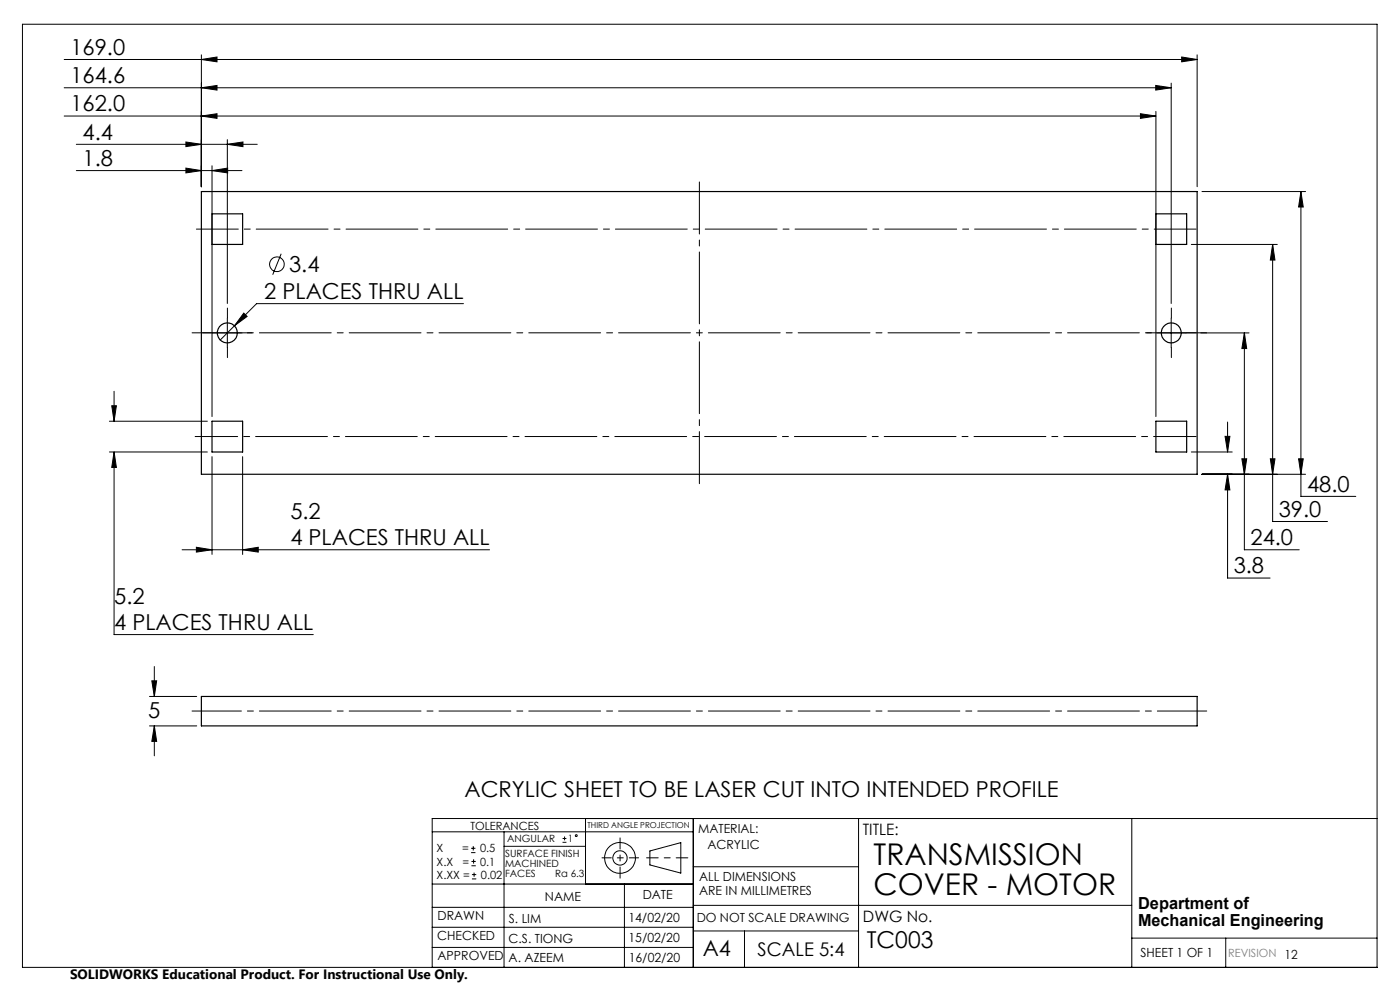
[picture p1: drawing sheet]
<svg xmlns="http://www.w3.org/2000/svg" width="297mm" height="210mm" viewBox="0 0 297 210" stroke-linecap="round" stroke-linejoin="round" font-family="sans-serif">
<g fill="none" stroke="#000" stroke-width=".21">
<path d="M4.8 5.1h287.3v200.1h-287.3zM13.6 12.6h240.4M13.6 18.6h234.9M42.7 11.6v28M42.7 12.6l3.3-.5v1zM42.7 18.6l3.3-.5v1zM245.2 18.1l3.3 .5-3.3 .5zM248.5 17.6v46.8M250.7 12.1l3.3 .5-3.3 .5zM254 11.6v28M13.6 24.6h231.6M16.2 30.6h38.4"/>
<path d="M16.2 36.2h35.1M39.4 30.1l3.3 .5-3.3 .5zM39.4 35.7l3.3 .5-3.3 .5zM42.7 24.6l3.3-.5v1zM45 35.2v53.2M45 36.2l3.3-.5v1zM48.2 29.6v34.8M48.2 30.6l3.3-.5v1zM241.9 24.1l3.3 .5-3.3 .5zM245.2 23.6v64.8M59.7 53.8l-1.8 4.5M252.7 51.8h18.3"/>
<path d="M255 40.6h22M270 51.8v58.8h11.6M270 51.8l.5 3.4h-1zM276 40.6v64.7h11.6M276 40.6l.5 3.3h-1zM45.1 70.6h6.3M48.2 67.5v6.3M51.7 66.4l.7 .7-2.7 2zM98.3 64.4h-43.9l-7.7 7.7M245.4 70.6h6.2M248.5 67.5v6.3M254.7 70.6h10.3"/>
<path d="M264 70.6l.5 3.3h-1zM264 70.6v46h11.6M23.2 95.9h20.8M23.2 89.4h20.8M23.7 86.1h1l-.5 3.3zM24.2 95.9v38.7h42.3M24.2 83v6.4M24.2 95.9l.5 3.3h-1zM45 96.9v20.7M51.5 96.9v20.7M252.7 95.9h8.7M259.9 92.6h1l-.5 3.3z"/>
<path d="M260.4 89.5v6.4M263.5 97.3h1l-.5 3.3zM269.5 97.3h1l-.5 3.3zM275.5 97.3h1l-.5 3.3zM38.6 116.6h65.3M41.7 116.1l3.3 .5-3.3 .5zM51.5 116.6l3.3-.5v1zM255 100.6h22M260.4 100.6v22h9.1M260.4 100.6l.5 3.3h-1zM31.7 154h10M31.7 147.7h10"/>
<path d="M32.2 144.4h1l-.5 3.3zM32.7 141.4v6.3M32.7 154v6.3M32.7 154l.5 3.3h-1zM91.7 176.5h55.4M99.9 179.9h1M100.4 179.5v.9M106.9 176.5v28.7M106.9 179.5h17.3M119.3 178.7h.9M119.3 177.9h.9M119.8 177.4v.9"/>
<path d="M124.2 173.6v13.9M147.1 173.6v31.6M182.1 173.6v31.6M240.1 173.6v31.6M292.1 173.6h-200.4v31.6M91.7 196.7h55.4M91.7 192.5h55.4M91.7 187.5h55.4M99.9 180.9h1M100 183.6h.9M100 182.7h.9M100.1 186.4h.9"/>
<path d="M100.1 185.5h.9M100.5 182.3v.9M100.6 185.1v.9M132.5 187.5v17.7M137.9 180.5l6.5-1.8v6.5l-6.5-1.7zM147.1 183.9h35M147.1 197.5h35M147.1 192h93M157.9 197.5v7.7M240.1 199h52M260 199v6.2M91.7 201h55.4"/>
<circle cx="58.7" cy="56.1" r="1.56"/>
<circle cx="122.2" cy="177.3" r=".2"/>
<circle cx="131.5" cy="182" r="1.52"/>
<circle cx="131.5" cy="182" r="3.3"/>
</g>
<path d="M145.9 182h-8.7" fill="none" stroke="#000" stroke-width=".21" stroke-dasharray="15.2 1.3 1.3 1.3" stroke-dashoffset="12.8"/>
<path d="M131.5 177.7v8.6" fill="none" stroke="#000" stroke-width=".21" stroke-dasharray="15.2 1.3 1.3 1.3" stroke-dashoffset="12.9"/>
<path d="M127.7 182h7.8" fill="none" stroke="#000" stroke-width=".21" stroke-dasharray="15.2 1.3 1.3 1.3" stroke-dashoffset="13.3"/>
<path d="M40.7 70.6h215.3M40.7 150.8h215.3" fill="none" stroke="#000" stroke-width=".21" stroke-dasharray="15.2 1.3 1.3 1.3" stroke-dashoffset="4.8"/>
<path d="M148.4 38.6v64" fill="none" stroke="#000" stroke-width=".21" stroke-dasharray="15.2 1.3 1.3 1.3" stroke-dashoffset="4.2"/>
<path d="M41.4 92.6h212.3" fill="none" stroke="#000" stroke-width=".21" stroke-dasharray="15.2 1.3 1.3 1.3" stroke-dashoffset="6.2"/>
<path d="M253.7 48.6h-212" fill="none" stroke="#000" stroke-width=".21" stroke-dasharray="15.2 1.3 1.3 1.3" stroke-dashoffset="6.4"/>
<path d="M45.1 70.6h-2.1M48.2 67.5v-2.2M48.2 73.7v2.1M51.4 70.6h2.1M245.4 70.6h-2.2M248.5 67.5v-2.2M248.5 73.7v2.1M251.6 70.6h2.1" fill="none" stroke="#000" stroke-width=".21" stroke-dasharray="15.2 1.3 1.3 1.3"/>
<path d="M275.5 97.3h1l-.5 3.3zM276 40.6l.5 3.3h-1zM269.5 97.3h1l-.5 3.3zM270 51.8l.5 3.4h-1zM263.5 97.3h1l-.5 3.3zM264 70.6l.5 3.3h-1zM260.4 100.6l.5 3.3h-1zM259.9 92.6h1l-.5 3.3zM42.7 12.6l3.3-.5v1zM250.7 12.1l3.3 .5-3.3 .5zM42.7 18.6l3.3-.5v1zM245.2 18.1l3.3 .5-3.3 .5zM42.7 24.6l3.3-.5v1zM241.9 24.1l3.3 .5-3.3 .5zM39.4 30.1l3.3 .5-3.3 .5zM48.2 30.6l3.3-.5v1zM39.4 35.7l3.3 .5-3.3 .5zM45 36.2l3.3-.5v1zM51.7 66.4l-2 2.7 2.7-2zM41.7 116.1l3.3 .5-3.3 .5zM51.5 116.6l3.3-.5v1zM23.7 86.1h1l-.5 3.3zM24.2 95.9l.5 3.3h-1zM32.7 154l.5 3.3h-1zM32.2 144.4h1l-.5 3.3z" fill="#000"/>
<g fill="none" stroke="#000" stroke-width=".25">
<path d="M42.7 40.6h211.3v60h-211.3zM45 45.4h6.5v6.4h-6.5zM245.2 45.4h6.5v6.4h-6.5zM45 89.4h6.5v6.5h-6.5zM245.2 89.4h6.5v6.5h-6.5zM42.7 147.7h211.3v6.3h-211.3z"/>
<circle cx="48.2" cy="70.6" r="2.12"/>
<circle cx="248.5" cy="70.6" r="2.13"/>
</g>
<g font-size="6.3">
<text x="185.3" y="183.5">TRANSMISSION</text>
<text x="185.3" y="189.9">COVER - MOTOR</text>
</g>
<text font-size="4.9" x="183.9" y="201">TC003</text>
<g font-size="4.7">
<text x="14.9" y="11.6">169.0</text>
<text x="14.9" y="17.6">164.6</text>
<text x="14.9" y="23.6">162.0</text>
<text x="17.5" y="29.6">4.4</text>
<text x="17.5" y="35.2">1.8</text>
<text x="61.3" y="57.8">3.4</text>
<text x="56.1" y="63.4">2 PLACES THRU ALL</text>
<text x="277.3" y="104.3">48.0</text>
<text x="61.6" y="110">5.2</text>
<text x="271.3" y="109.6">39.0</text>
<text x="61.6" y="115.6">4 PLACES THRU ALL</text>
<text x="265.3" y="115.6">24.0</text>
<text x="261.7" y="121.6">3.8</text>
<text x="24.2" y="128">5.2</text>
<text x="24.2" y="133.6">4 PLACES THRU ALL</text>
<text x="31.5" y="152.3">5</text>
<text x="98.5" y="169">ACRYLIC SHEET TO BE LASER CUT INTO INTENDED PROFILE</text>
<text x="149.1" y="202.9">A4</text>
</g>
<text font-size="4" x="160.7" y="202.8">SCALE 5:4</text>
<g font-size="3.5">
<text x="241.4" y="192.8">Department of</text>
<text x="241.4" y="196.3">Mechanical Engineering</text>
</g>
<g font-size="3.3">
<text x="183" y="177.2">TITLE:</text>
<text x="183.1" y="195.7">DWG No.</text>
</g>
<text font-size="2.9" x="14.9" y="207.6">SOLIDWORKS Educational Product. For Instructional Use Only.</text>
<g font-size="2.7">
<text x="148.1" y="176.7">MATERIAL:</text>
<text x="150.1" y="180.1">ACRYLIC</text>
<text x="115.6" y="191">NAME</text>
<text x="136.3" y="190.8">DATE</text>
<text x="148.3" y="186.8">ALL DIMENSIONS</text>
<text x="148.3" y="189.8">ARE IN MILLIMETRES</text>
<text x="92.8" y="195.2">DRAWN</text>
<text x="107.9" y="195.7">S. LIM</text>
<text x="133.3" y="195.6">14/02/20</text>
<text x="147.8" y="195.7">DO NOT SCALE DRAWING</text>
<text x="92.8" y="199.3">CHECKED</text>
<text x="92.8" y="203.6">APPROVED</text>
<text x="107.9" y="199.9">C.S. TIONG</text>
<text x="133.3" y="199.8">15/02/20</text>
<text x="242" y="203">SHEET 1 OF 1</text>
<text x="107.9" y="204.1">A. AZEEM</text>
<text x="133.4" y="204">16/02/20</text>
</g>
<g font-size="2.4">
<text x="99.8" y="176">TOLERANCES</text>
<text x="92.6" y="180.8">X</text>
<text x="92.6" y="183.6">X.X</text>
<text x="98" y="180.8">=</text>
<text x="98.1" y="183.6">=</text>
<text x="101.8" y="180.8">0.5</text>
<text x="101.9" y="183.6">0.1</text>
<text x="92.6" y="186.4">X.XX =</text>
<text x="102" y="186.4">0.02</text>
</g>
<text font-size="2.4" fill="#808080" x="260.6" y="203">REVISION 12</text>
<g font-size="2.1">
<text x="107.6" y="178.6">ANGULAR</text>
<text x="120.5" y="178.6">1</text>
<text x="107.2" y="181.8">SURFACE FINISH</text>
<text x="107.2" y="183.9">MACHINED</text>
<text x="107.2" y="186">FACES</text>
<text x="117.8" y="186">Ra 6.3</text>
</g>
<text font-size="1.7" x="124.6" y="175.7">THIRD ANGLE PROJECTION</text>
</svg>
